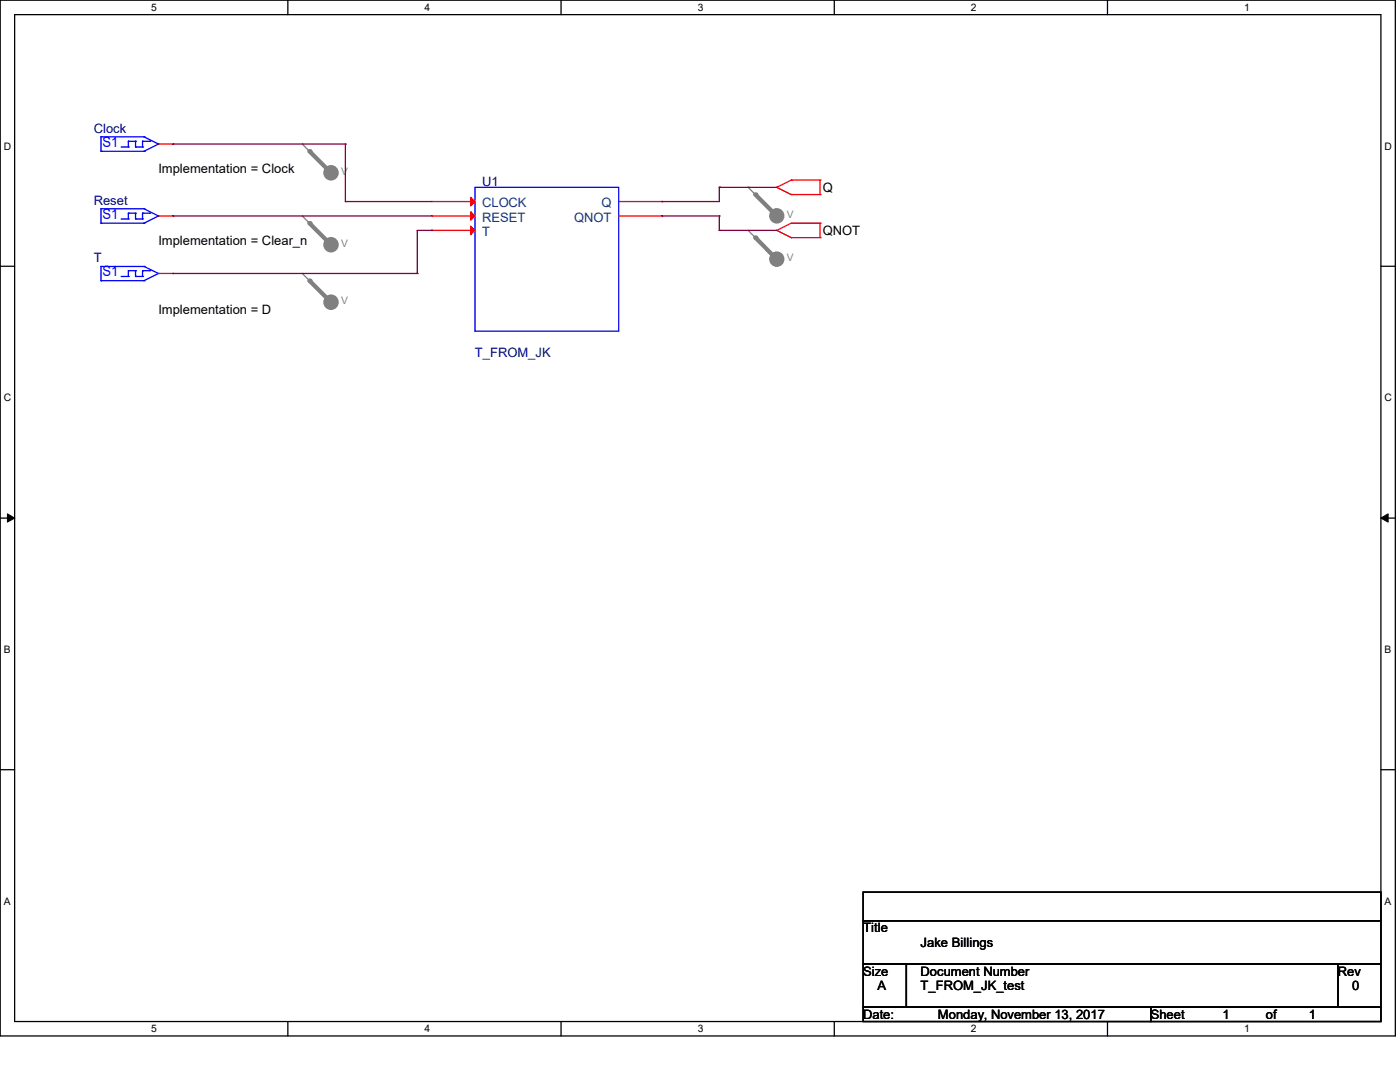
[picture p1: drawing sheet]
<svg xmlns="http://www.w3.org/2000/svg" width="279mm" height="216mm" viewBox="0 0 279 216" stroke-linecap="round" stroke-linejoin="round" font-family="sans-serif">
<path d="M0 0h278.5v206.7h-278.5zM2.9 2.9h272.7v200.9h-272.7z" fill="none" stroke="#000" stroke-width=".25"/>
<g fill="#fff">
<path d="M30.2 .3h1.1v2.3h-1.1z"/>
<path d="M30.2 204.1h1.1v2.3h-1.1z"/>
</g>
<path d="M57.4 0v2.9M57.4 203.8v2.9" fill="none" stroke="#000" stroke-width=".25"/>
<g fill="#fff">
<path d="M84.7 .3h1.1v2.3h-1.1z"/>
<path d="M84.7 204.1h1.1v2.3h-1.1z"/>
</g>
<path d="M112 0v2.9M112 203.8v2.9" fill="none" stroke="#000" stroke-width=".25"/>
<g fill="#fff">
<path d="M139.2 .3h1.1v2.3h-1.1z"/>
<path d="M139.2 204.1h1.1v2.3h-1.1z"/>
</g>
<path d="M166.5 0v2.9M166.5 203.8v2.9" fill="none" stroke="#000" stroke-width=".25"/>
<g fill="#fff">
<path d="M193.8 .3h1.1v2.3h-1.1z"/>
<path d="M193.8 204.1h1.1v2.3h-1.1z"/>
</g>
<path d="M221 0v2.9M221 203.8v2.9" fill="none" stroke="#000" stroke-width=".25"/>
<g fill="#fff">
<path d="M248.3 .3h1.1v2.3h-1.1z"/>
<path d="M248.3 204.1h1.1v2.3h-1.1z"/>
<path d="M.8 28h1.4v2.3h-1.4z"/>
<path d="M276.3 28h1.4v2.3h-1.4z"/>
<path d="M.8 78.2h1.4v2.3h-1.4z"/>
<path d="M276.3 78.2h1.4v2.3h-1.4z"/>
</g>
<path d="M0 53.1h2.9M275.6 53.1h2.9" fill="none" stroke="#000" stroke-width=".25"/>
<g fill="#fff">
<path d="M.8 128.5h1.3v2.2h-1.3z"/>
<path d="M276.3 128.5h1.3v2.2h-1.3z"/>
</g>
<path d="M0 103.4h2.9M275.6 103.4h2.9" fill="none" stroke="#000" stroke-width=".25"/>
<path d="M1.5 102.5l1.4 .9-1.4 .8zM275.6 103.4l1.4-.9v1.7z" fill="#000" stroke="#000" stroke-width=".2"/>
<g fill="#fff">
<path d="M.8 178.7h1.3v2.2h-1.3z"/>
<path d="M276.3 178.7h1.3v2.2h-1.3z"/>
</g>
<path d="M0 153.6h2.9M275.6 153.6h2.9M172.3 178h103.3v5.7h-103.3zM172.3 183.7h103.3v8.7h-103.3zM172.3 192.4h8.6v8.6h-8.6zM180.9 192.4h86.1v8.6h-86.1zM267 192.4h8.6v8.6h-8.6zM172.3 201h57.4v2.8h-57.4zM229.7 201h45.9v2.8h-45.9z" fill="none" stroke="#000" stroke-width=".25"/>
<g fill="none" stroke="#f00" stroke-width=".25">
<path d="M155 37.4h.1M155 37.4l2.9 1.4M157.9 35.9h.1M157.9 38.8h.1M157.9 35.9l-2.9 1.5M157.9 35.9h5.8M157.9 38.8h5.8M163.7 35.9h.1M163.7 38.8h.1M163.7 35.9v2.9M155 46h.1M155 46l2.9 1.4"/>
<path d="M157.9 44.5h.1M157.9 47.4h.1M157.9 44.5l-2.9 1.5M157.9 44.5h5.8M157.9 47.4h5.8M163.7 44.5h.1M163.7 47.4h.1M163.7 44.5v2.9"/>
</g>
<circle cx="66.1" cy="34.5" r="1.42" fill="#808080" stroke="#808080" stroke-width=".25"/>
<path d="M60.3 28.7h.1M60.3 28.7l5.8 5.8" fill="none" stroke="#808080" stroke-width=".25"/>
<path d="M61.8 30.2l4.3 4.3" fill="none" stroke="#808080" stroke-width=".85"/>
<circle cx="61.8" cy="30.2" r=".42" fill="#808080"/>
<circle cx="66.1" cy="48.8" r="1.42" fill="#808080" stroke="#808080" stroke-width=".25"/>
<path d="M60.3 43.1h.1M60.3 43.1l5.8 5.8" fill="none" stroke="#808080" stroke-width=".25"/>
<path d="M61.8 44.5l4.3 4.4" fill="none" stroke="#808080" stroke-width=".85"/>
<circle cx="61.8" cy="44.5" r=".42" fill="#808080"/>
<circle cx="66.1" cy="60.3" r="1.42" fill="#808080" stroke="#808080" stroke-width=".25"/>
<path d="M60.3 54.6h.1M60.3 54.6l5.8 5.7" fill="none" stroke="#808080" stroke-width=".25"/>
<path d="M61.8 56l4.3 4.3" fill="none" stroke="#808080" stroke-width=".85"/>
<circle cx="61.8" cy="56" r=".42" fill="#808080"/>
<circle cx="155" cy="43.1" r="1.41" fill="#808080" stroke="#808080" stroke-width=".25"/>
<path d="M149.3 37.4h.1M149.3 37.4l5.7 5.7" fill="none" stroke="#808080" stroke-width=".25"/>
<path d="M150.7 38.8l4.3 4.3" fill="none" stroke="#808080" stroke-width=".85"/>
<circle cx="150.7" cy="38.8" r=".42" fill="#808080"/>
<circle cx="155" cy="51.7" r="1.41" fill="#808080" stroke="#808080" stroke-width=".25"/>
<path d="M149.3 46h.1M149.3 46l5.7 5.7" fill="none" stroke="#808080" stroke-width=".25"/>
<path d="M150.7 47.4l4.3 4.3" fill="none" stroke="#808080" stroke-width=".85"/>
<circle cx="150.7" cy="47.4" r=".42" fill="#808080"/>
<g fill="none" stroke="#00f" stroke-width=".25">
<path d="M20.2 30.2h.1M20.2 27.3h.1M20.2 30.2h8.5M20.2 27.3v2.9M20.2 27.3h8.5M24.2 29.3h1.4M25.6 29.3h.1M25.6 28.2h.1M25.6 28.2v1.1M25.6 28.2h1.5M27.1 28.2h.1M27.1 29.3h.1"/>
<path d="M27.1 29.3h1.3M27.1 28.2v1.1M28.4 29.3h.1M28.4 28.2h.1M28.4 28.2h1.5M28.4 28.2v1.1M28.7 27.3h.1M28.7 30.2h.1M28.7 27.3l2.9 1.4M29.9 28.2h.1M31.6 28.7h.1M31.6 28.7l-2.9 1.5"/>
<path d="M94.8 37.4h28.7v28.7h-28.7zM20.2 56h.1M20.2 53.2h.1M20.2 44.5h.1M20.2 41.7h.1M20.2 41.7v2.8M20.2 53.2v2.8M20.2 56h8.5M20.2 53.2h8.5M20.2 44.5h8.5M20.2 41.7h8.5M24.2 55.2h1.4"/>
<path d="M24.2 43.7h1.4M25.6 55.2h.1M25.6 54h.1M25.6 43.7h.1M25.6 42.5h.1M25.6 42.5v1.2M25.6 54v1.2M25.6 54h1.5M25.6 42.5h1.5M27.1 54h.1M27.1 55.2h.1M27.1 42.5h.1"/>
<path d="M27.1 43.7h.1M27.1 42.5v1.2M27.1 54v1.2M27.1 55.2h1.3M27.1 43.7h1.3M28.4 55.2h.1M28.4 54h.1M28.4 43.7h.1M28.4 42.5h.1M28.4 42.5v1.2M28.4 54v1.2M28.4 54h1.5"/>
<path d="M28.4 42.5h1.5M28.7 53.2h.1M28.7 56h.1M28.7 41.7h.1M28.7 44.5h.1M28.7 53.2l2.9 1.4M28.7 41.7l2.9 1.4M29.9 54h.1M29.9 42.5h.1M31.6 54.6h.1M31.6 43.1h.1M31.6 54.6l-2.9 1.4"/>
<path d="M31.6 43.1l-2.9 1.4"/>
</g>
<g fill="none" stroke="#f00" stroke-width=".25">
<path d="M31.6 28.7h2.9M34.5 28.7h.1M31.6 54.6h2.9M31.6 43.1h2.9M34.5 54.6h.1M34.5 43.1h.1M86.1 40.2h.1M86.1 43.1h.1M86.1 46h.1M86.1 43.1h8.7M86.1 40.2h8.7M86.1 46h8.7"/>
<path d="M123.5 43.1h8.6M123.5 40.2h8.6M132.1 40.2h.1M132.1 43.1h.1"/>
</g>
<g fill="#f00" stroke="#f00" stroke-width=".25">
<path d="M93.9 39.4l.9 .8-.9 .9z"/>
<path d="M93.9 42.2l.9 .9-.9 .8z"/>
<path d="M93.9 45.1l.9 .9-.9 .8z"/>
</g>
<g fill="none" stroke="#800040" stroke-width=".25">
<path d="M34.5 28.7h.1M34.5 28.7h34.4M68.9 28.7h.1M68.9 28.7v11.5M143.6 37.4h.1M143.6 37.4h11.4M143.6 37.4v2.8h-11.5M34.5 54.6h.1M34.5 43.1h.1M34.5 54.6h48.8M34.5 43.1h51.6M68.9 40.2h.1"/>
<path d="M68.9 40.2h17.2M83.3 54.6h.1M86.1 46h.1M86.1 46h-2.8v8.6M132.1 40.2h.1M132.1 43.1h.1M132.1 43.1h11.5M143.6 43.1h.1M143.6 46h.1M143.6 43.1v2.9M143.6 46h11.4"/>
</g>
<g font-size="2.8" fill="#00f">
<text x="20.4" y="29.3">S1</text>
<text x="20.4" y="43.6">S1</text>
<text x="20.4" y="55.1">S1</text>
</g>
<g font-size="2.6" fill="#000080">
<text x="18.7" y="26.5">Clock</text>
<text x="18.7" y="40.9">Reset</text>
<text x="96.2" y="37.1">U1</text>
<text x="18.7" y="52.3">T</text>
<text x="94.8" y="71.2">T_FROM_JK</text>
</g>
<g font-size="2.6">
<text x="31.6" y="34.5">Implementation = Clock</text>
<text x="164.2" y="38.3">Q</text>
<text x="164.2" y="46.9">QNOT</text>
<text x="31.6" y="48.9">Implementation = Clear_n</text>
<text x="31.6" y="62.7">Implementation = D</text>
<text x="172.3" y="186.1">Title</text>
<text x="183.7" y="188.9">Jake Billings</text>
<text x="172.3" y="194.7">Size</text>
<text x="175.1" y="197.6">A</text>
<text x="183.7" y="194.7">Document Number</text>
<text x="183.7" y="197.6">T_FROM_JK_test</text>
<text x="267" y="194.7">Rev</text>
<text x="269.8" y="197.6">0</text>
<text x="172.3" y="203.3">Date:</text>
<text x="187.2" y="203.3">Monday, November 13, 2017</text>
<text x="229.7" y="203.3">Sheet</text>
<text x="244" y="203.3">1</text>
<text x="252.6" y="203.3">of</text>
<text x="261.2" y="203.3">1</text>
</g>
<g font-size="2.6" fill="#004080">
<text x="96.2" y="41.4">CLOCK</text>
<text x="120.1" y="41.4">Q</text>
<text x="96.2" y="44.3">RESET</text>
<text x="96.2" y="47.2">T</text>
<text x="114.6" y="44.3">QNOT</text>
</g>
<g font-size="2.1">
<text x="30.2" y="2.2">5</text>
<text x="84.7" y="2.2">4</text>
<text x="139.2" y="2.2">3</text>
<text x="193.8" y="2.2">2</text>
<text x="248.3" y="2.2">1</text>
<text x=".8" y="29.8">D</text>
<text x="276.3" y="29.8">D</text>
<text x=".8" y="80.1">C</text>
<text x="276.3" y="80.1">C</text>
<text x=".8" y="130.3">B</text>
<text x="276.3" y="130.3">B</text>
<text x=".8" y="180.5">A</text>
<text x="276.3" y="180.5">A</text>
<text x="30.2" y="206">5</text>
<text x="84.7" y="206">4</text>
<text x="139.2" y="206">3</text>
<text x="193.8" y="206">2</text>
<text x="248.3" y="206">1</text>
</g>
<g font-size="2.1" fill="#808080">
<text x="68.1" y="34.9">V</text>
<text x="157.1" y="43.5">V</text>
<text x="68.1" y="49.2">V</text>
<text x="157.1" y="52.1">V</text>
<text x="68.1" y="60.7">V</text>
</g>
</svg>
